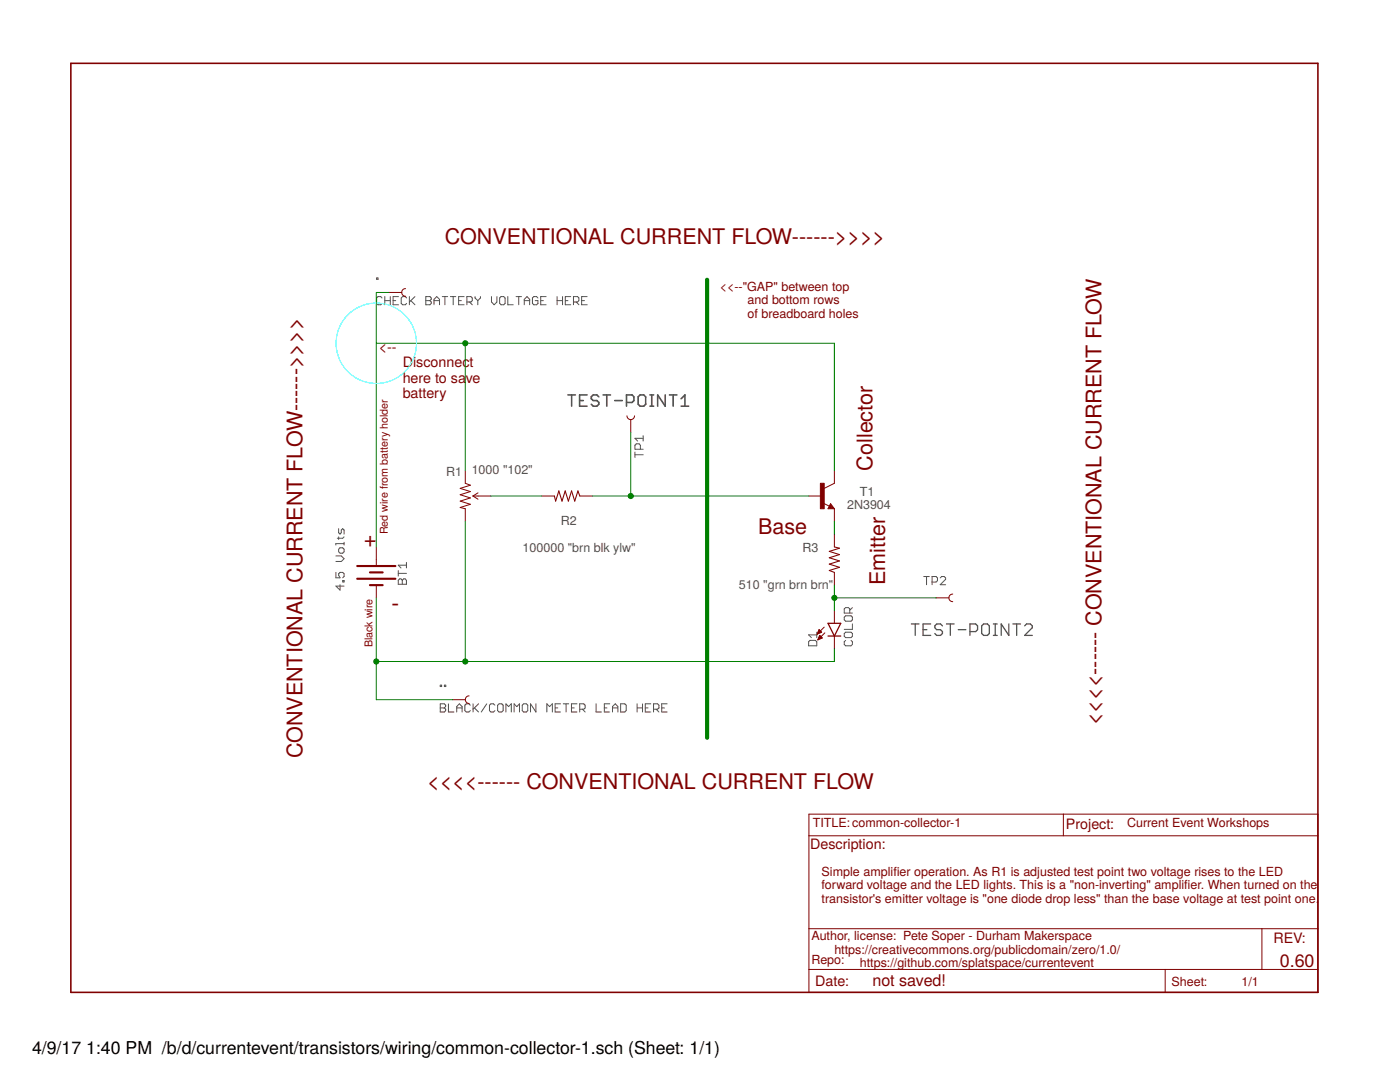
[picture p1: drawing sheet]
<svg xmlns="http://www.w3.org/2000/svg" width="279mm" height="216mm" viewBox="0 0 279 216" stroke-linecap="round" stroke-linejoin="round" font-family="sans-serif">
<g fill="none" stroke="#505050" stroke-width=".2">
<path d="M75.2 55.5h.2v.2h-.2zM76.2 59.5l-.2-.3h-.6l-.2 .3v1l.2 .3h.6l.2-.3M76.8 59.2v1.6M76.8 60h1.1M77.9 59.2v1.6M78.4 60h.6M79.5 59.2h-1.1v1.6h1.1M81.2 59.5l-.3-.3h-.6l-.2 .3v1l.2 .3h.6l.3-.3M81.7 59.2v1.6M82 60l.8 .8M82.8 59.2l-1.1 1.1M85 59.2h.8l.3 .3v.2l-.3 .3 .3 .3v.2l-.3 .3h-.8z"/>
<path d="M85 60h.8M86.6 60h1.1M88.3 59.2h1M88.8 59.2v1.6M89.9 59.2h1.1M90.4 59.2v1.6M91.5 60h.6M92.6 59.2h-1.1v1.6h1.1M94.8 59.2v.3l.6 .5M95.4 60v.8M95.9 59.2v.3l-.5 .5M98.1 59.2v1.1l.5 .5 .6-.5v-1.1"/>
<path d="M100 59.2h.5l.3 .3v1l-.3 .3h-.5l-.3-.3v-1zM101.3 59.2v1.6h1.1M103 59.2h1.1M103.5 59.2v1.6M104.6 60h1.1M107.4 59.5l-.3-.3h-.6l-.2 .3v1l.2 .3h.6l.3-.3v-.5h-.6M107.9 60h.5M109 59.2h-1.1v1.6h1.1M111.2 60h1.1M111.2 59.2v1.6M112.3 59.2v1.6M112.8 60h.5"/>
<path d="M113.9 59.2h-1.1v1.6h1.1M116.1 60h.5M117.2 59.2h-1.1v1.6h1.1M86.6 60.8v-1.1l.6-.5 .5 .5v1.1M93.2 60.3h.8l.3-.3v-.5l-.3-.3h-.8v1.6M93.7 60.3l.6 .5M104.6 60.8v-1.1l.6-.5 .5 .5v1.1M114.4 60.3h.9l.2-.3v-.5l-.2-.3h-.9v1.6M115 60.3l.5 .5M126.7 90.7h1.7M126.7 90.2v1.1M127.8 89.6v-.8l-.3-.2h-.5l-.3 .2v.8h1.7"/>
<path d="M128.4 87.5h-1.7l.6 .5M128.4 86.9v1.1M67 114.2v1.1h.9l-.3-.5v-.3l.3-.3h.5l.3 .3v.5l-.3 .3M67 110.9h1.1l.6 .6-.6 .5h-1.1M67.6 105.5v.8l.3 .3 .2-.3v-.6l.3-.2 .3 .2v.9M67.6 109.6l.3-.3h.5l.3 .3v.5l-.3 .3h-.5l-.3-.3zM67.6 107.1v.6M67.9 116.7v1.1l-.9-.9h1.7M68.4 115.8h.3v.3h-.3zM68.7 108.2v.6M68.7 108.5h-1.7v.3M68.7 107.1l-.3 .3h-1.1"/>
<path d="M79.5 115.8l.3-.3h.2l.3 .3 .3-.3h.2l.3 .3v.8h-1.6zM79.5 113.9v1.1M79.5 114.4h1.6M80.3 115.8v.8M81.1 112.2v1.1M81.1 112.8h-1.6l.5 .5M184.4 115h1.1M184.9 115v1.7M186 116.1h.8l.3-.2v-.6l-.3-.3h-.8v1.7M187.6 115.3l.3-.3h.5l.3 .3v.3l-1.1 1.1h1.1M87.9 136.7h.2v.3h-.2zM88.7 136.7h.3v.3h-.3z"/>
<path d="M161.4 128.1l.2-.3h1.1l.3 .3v.8h-1.6zM163 126.2v1M163 126.7h-1.6l.5 .5M168.5 126.4l.3-.2h1l.3 .2v.6l-.3 .2h-1l-.3-.2zM168.8 127.8l-.3 .3v.5l.3 .3h1l.3-.3v-.5l-.3-.3M168.8 122.9h1l.3 .2v.6l-.3 .3h-1l-.3-.3v-.6zM169.6 122.3v-.8l-.3-.3h-.5l-.3 .3v.8h1.6M170.1 124.5v1.1h-1.6M170.1 121.2l-.5 .6M87.9 140.4h.8l.2 .3v.3l-.2 .3 .2 .2v.3l-.2 .3h-.8zM87.9 141.3h.8M89.5 140.4v1.7h1.1"/>
<path d="M91.1 141.3h1.1M91.1 142.1v-1.1l.6-.6 .5 .6v1.1M93.9 140.7l-.3-.3h-.6l-.2 .3v1.1l.2 .3h.6l.3-.3M94.4 140.4v1.7M94.7 141.3l.8 .8M95.5 140.4l-1.1 1.1M97.1 140.4l-1 1.7M98.8 140.7l-.3-.3h-.5l-.3 .3v1.1l.3 .3h.5l.3-.3M99.6 140.4h.5l.3 .3v1.1l-.3 .3h-.5l-.3-.3v-1.1zM101 142.1v-1.7l.5 .6 .5-.6v1.7M102.6 142.1v-1.7l.5 .6 .6-.6v1.7M104.5 140.4h.6l.2 .3v1.1l-.2 .3h-.6l-.3-.3v-1.1z"/>
<path d="M107 140.4v1.7l-1.1-1.7v1.7M109.1 142.1v-1.7l.6 .6 .5-.6v1.7M110.8 141.3h.5M111.9 140.4h-1.1v1.7h1.1M112.4 140.4h1.1M113 140.4v1.7M114 141.3h.6M115.1 140.4h-1.1v1.7h1.1M115.7 141.5h.8l.3-.2v-.6l-.3-.3h-.8v1.7M116.2 141.5l.6 .6M119 140.4v1.7h1.1M120.6 141.3h.5"/>
<path d="M121.7 140.4h-1.1v1.7h1.1M122.2 141.3h1.1M122.2 142.1v-1.1l.6-.6 .5 .6v1.1M123.9 140.4h.8l.3 .3v1.1l-.3 .3h-.8zM127.1 141.3h1.1M127.1 140.4v1.7M128.2 140.4v1.7M128.8 141.3h.5M129.9 140.4h-1.1v1.7h1.1M130.4 141.5h.8l.3-.2v-.6l-.3-.3h-.8v1.7M131 141.5l.5 .6M132.1 141.3h.5"/>
<path d="M133.1 140.4h-1v1.7h1"/>
</g>
<g fill="none" stroke="#505050" stroke-width=".32">
<path d="M113.3 78.8h1.5M114.1 78.8v2.2M115.7 79.9h.7M117.2 78.8h-1.5v2.2h1.5M119.5 79.2l-.4-.4h-.7l-.4 .4v.4l.4 .3h.7l.4 .4v.4l-.4 .3h-.7l-.4-.3M120.4 78.8h1.4M121.1 78.8v2.2M122.7 79.9h1.5M127.4 79.2l.3-.4h.8l.4 .4v1.5l-.4 .3h-.8l-.3-.3zM129.7 78.8h.8M130.1 78.8v2.2M132.8 78.8v2.2l-1.5-2.2v2.2"/>
<path d="M133.6 78.8h1.5M134.3 78.8v2.2M135.9 79.6l.8-.8v2.2M125 80.3h1.2l.3-.4v-.7l-.3-.4h-1.2v2.2M129.7 81h.8M135.9 81h1.5"/>
</g>
<g fill="none" stroke="#505050" stroke-width=".25">
<path d="M181.9 124.5h1.5M182.6 124.5v2.3M184.2 125.6h.8M185.7 124.5h-1.5v2.3h1.5M188.1 124.9l-.4-.4h-.8l-.3 .4v.4l.3 .3h.8l.4 .4v.4l-.4 .4h-.8l-.3-.4M188.9 124.5h1.5M189.7 124.5v2.3M191.2 125.6h1.6M193.6 126h1.1l.4-.4v-.7l-.4-.4h-1.1v2.3M196.3 124.5h.8l.3 .4v1.5l-.3 .4h-.8l-.4-.4v-1.5zM198.2 124.5h.8M198.2 126.8h.8"/>
<path d="M198.6 124.5v2.3M201.3 124.5v2.3l-1.5-2.3v2.3M202.1 124.5h1.6M202.9 124.5v2.3M204.5 124.9l.4-.4h.7l.4 .4v.4l-1.5 1.5h1.5"/>
</g>
<g fill="none" stroke="#800000" stroke-width=".2">
<path d="M77.6 58.4h2.6M80.9 57.6a.76 .76 0 0 0-.7 .8 .76 .76 0 0 0 .7 .7M92.9 93.9v2.5l1 .4-2.1 .7 2.1 .6-2.1 .6 2.1 .7-2.1 .6 2.1 .6-2.1 .7 1.1 .2v2.6M94.4 99h3.5M94.4 99l1 .6M95.4 98.3l-1 .7M108.1 99h2.5M115.7 99h2.6M125.1 83a.76 .76 0 0 0 .8 .7 .76 .76 0 0 0 .7-.7M125.9 83.7v2.6M161.4 99h2.6M166.5 93.9v2.5l-2 1.1"/>
<path d="M75.1 109.1v3.6M75.1 116.8v2.5M164.3 100.4l1.2 .6M165.8 100.5l.7 1h-1.3zM166.5 101.5v2.6M166.5 106.6v2.5M166.5 114.2v2.6M186.8 119.3h2.6M190.1 118.5a.76 .76 0 0 0-.7 .8 .76 .76 0 0 0 .7 .8M90.3 139.6h2.6M93.6 138.9a.76 .76 0 0 0-.7 .7 .76 .76 0 0 0 .7 .8M163.1 126.5h.1"/>
<path d="M163.2 126.4h.2M163.2 126.2h.5M163.3 126.1h.7M163.3 127.6h.1M163.3 126h.5M163.3 127.4h.4M163.4 125.9h.3M163.4 127.3h.6M163.4 125.8h.2M163.4 127.2h.6M163.5 125.6l-.4 .9M163.5 125.6l.5 .6-.9 .3"/>
<path d="M163.5 125.6h.1M163.5 127.1h.4M163.5 127h.3M163.6 126.9h.1M163.6 126.8l.5 .5-.9 .4zM164.5 125.1l-1.4 1.4M164.6 126.3l-1.4 1.4M166.5 121.8v2.6M166.5 126.9v2.6M161.4 162.5h101.6v35.5h-101.6zM161.4 166.8h101.6M212.2 162.5v4.3"/>
<path d="M161.4 185.3h101.6M161.4 193.4h101.6M232.5 193.4v4.6M251.8 185.3v8.1"/>
</g>
<path d="M165.8 101l.1 .3h-.4l.3-.5 .5 .6h-.8M165.2 124.4h2.6l-1.3 2.5zM165.2 126.9h2.6" fill="none" stroke="#800000" stroke-width=".25"/>
<path d="M163.7 96.4h.8v5.1h-.8z" fill="#800000" stroke="#800000" stroke-width=".2"/>
<path d="M110.6 99l.3 1 .6-2 .7 2 .6-2 .6 2 .7-2 .6 2 .6-2 .4 1M166.5 109.1l1 .3-2 .6 2 .7-2 .6 2 .6-2 .7 2 .6-2 .6 1 .4" fill="none" stroke="#800000" stroke-width=".21"/>
<path d="M71.3 112.9h7.6M71.3 115.5h7.6M73.8 114.2h2.6M73.8 116.8h2.6" fill="none" stroke="#800000" stroke-width=".42"/>
<path d="M14.1 12.6h248.9v185.4h-248.9z" fill="none" stroke="#800000" stroke-width=".32"/>
<path d="M77.6 58.4h-2.5v50.7M75.1 68.5h91.4v25.4M92.9 68.5v25.4M97.9 99h10.2M118.3 99h43.1M125.9 86.3v12.7M75.1 119.3v20.3h15.2M92.9 104.1v27.9M166.5 104.1v2.5M166.5 116.8v5M166.5 119.3h20.3M166.5 129.5v2.5h-91.4" fill="none" stroke="#008000" stroke-width=".2"/>
<g fill="#008000" stroke="#008000" stroke-width=".2">
<circle cx="125.9" cy="99" r=".51"/>
<circle cx="92.9" cy="68.5" r=".51"/>
<circle cx="92.9" cy="132" r=".51"/>
<circle cx="75.1" cy="132" r=".51"/>
<circle cx="166.5" cy="119.3" r=".51"/>
</g>
<path d="M141.1 55.8v91.4" fill="none" stroke="#008000" stroke-width=".83"/>
<circle cx="75.1" cy="68.5" r="8" fill="none" stroke="#0ff" stroke-width=".2"/>
<g font-size="4.7" fill="#800000">
<text x="72.6" y="109.1">+</text>
<text x="78.1" y="121.8">-</text>
</g>
<g font-size="4.3" fill="#800000">
<text x="88.8" y="48.7">CONVENTIONAL CURRENT FLOW------&gt;&gt;&gt;&gt;</text>
<text x="174.1" y="93.9" transform="rotate(-90 174.1 93.9)">Collector</text>
<text x="151.3" y="106.6">Base</text>
<text x="176.7" y="116.8" transform="rotate(-90 176.7 116.8)">Emitter</text>
<text x="219.8" y="144.7" transform="rotate(-90 219.8 144.7)">&lt;&lt;&lt;&lt;------ CONVENTIONAL CURRENT FLOW</text>
<text x="60.4" y="151.3" transform="rotate(-90 60.4 151.3)">CONVENTIONAL CURRENT FLOW------&gt;&gt;&gt;&gt;</text>
<text x="85.2" y="157.4">&lt;&lt;&lt;&lt;------ CONVENTIONAL CURRENT FLOW</text>
</g>
<text font-size="3.6" fill="#800000" x="255.4" y="192.9">0.60</text>
<g font-size="3.5">
<text x="6.4" y="210.3">4/9/17</text>
<text x="17.2" y="210.3">1:40 PM /b/d/currentevent/transistors/wiring/common-collector-1.sch (Sheet: 1/1)</text>
</g>
<text font-size="3.2" fill="#800000" x="174.1" y="196.7">not saved!</text>
<g font-size="2.9" fill="#800000">
<text x="75.6" y="70.3">&lt;--</text>
<text x="80.4" y="73.3">Disconnec</text>
<text x="80.4" y="76.4">here to sa</text>
<text x="93" y="76.4">ve</text>
<text x="93.7" y="73.3">t</text>
<text x="80.4" y="79.4">battery</text>
<text x="212.7" y="165.5">Project:</text>
<text x="161.7" y="169.3">Description:</text>
<text x="254.1" y="188.1">REV:</text>
<text x="162.7" y="196.7">Date:</text>
</g>
<g font-size="2.5" fill="#800000">
<text x="143.7" y="58.1">&lt;&lt;--&quot;GAP&quot; between top</text>
<text x="149.2" y="60.8">and bottom rows</text>
<text x="149.2" y="63.4">of breadboard holes</text>
<text x="162.2" y="165">TITLE:common-collector-1</text>
<text x="224.9" y="165">Current Event Workshops</text>
<text x="164" y="174.8">Simple amplifer operation. As R1 is adjusted test point two voltage rises to the LED</text>
<text x="164" y="177.4">forward voltage and the LED lights. This is a &quot;non-inverting&quot; amplifer. When turned on the</text>
<text x="178.3" y="174.8">i</text>
<text x="236.4" y="177.4">i</text>
<text x="164" y="180.1">transistor's emitter voltage is &quot;one diode drop less&quot; than the base voltage at test point one.</text>
<text x="161.9" y="187.6">Author, license: Pete Soper - Durham Makerspace</text>
<text x="166.5" y="190.4">https://creativecommons.org/publicdomain/zero/1.0/</text>
<text x="161.9" y="192.4">Repo:</text>
<text x="171.6" y="192.9">https://github.com/splatspace/currentevent</text>
<text x="233.8" y="196.7">Sheet:</text>
<text x="247.8" y="196.7">1/1</text>
</g>
<g font-size="2.5" fill="#505050">
<text x="89.1" y="94.9">R1</text>
<text x="94.1" y="94.7">1000 &quot;102&quot;</text>
<text x="169.1" y="101.5">2N3904</text>
<text x="171.6" y="99">T1</text>
<text x="111.9" y="104.8">R2</text>
<text x="104.3" y="110.2">100000 &quot;brn blk ylw&quot;</text>
<text x="160.2" y="110.2">R3</text>
<text x="147.5" y="117.5">510 &quot;grn brn brn&quot;</text>
</g>
<g font-size="2.1" fill="#800000">
<text x="77.4" y="106.6" transform="rotate(-90 77.4 106.6)">Red wire from battery holder</text>
<text x="74.3" y="129.2" transform="rotate(-90 74.3 129.2)">Black wire</text>
</g>
</svg>
